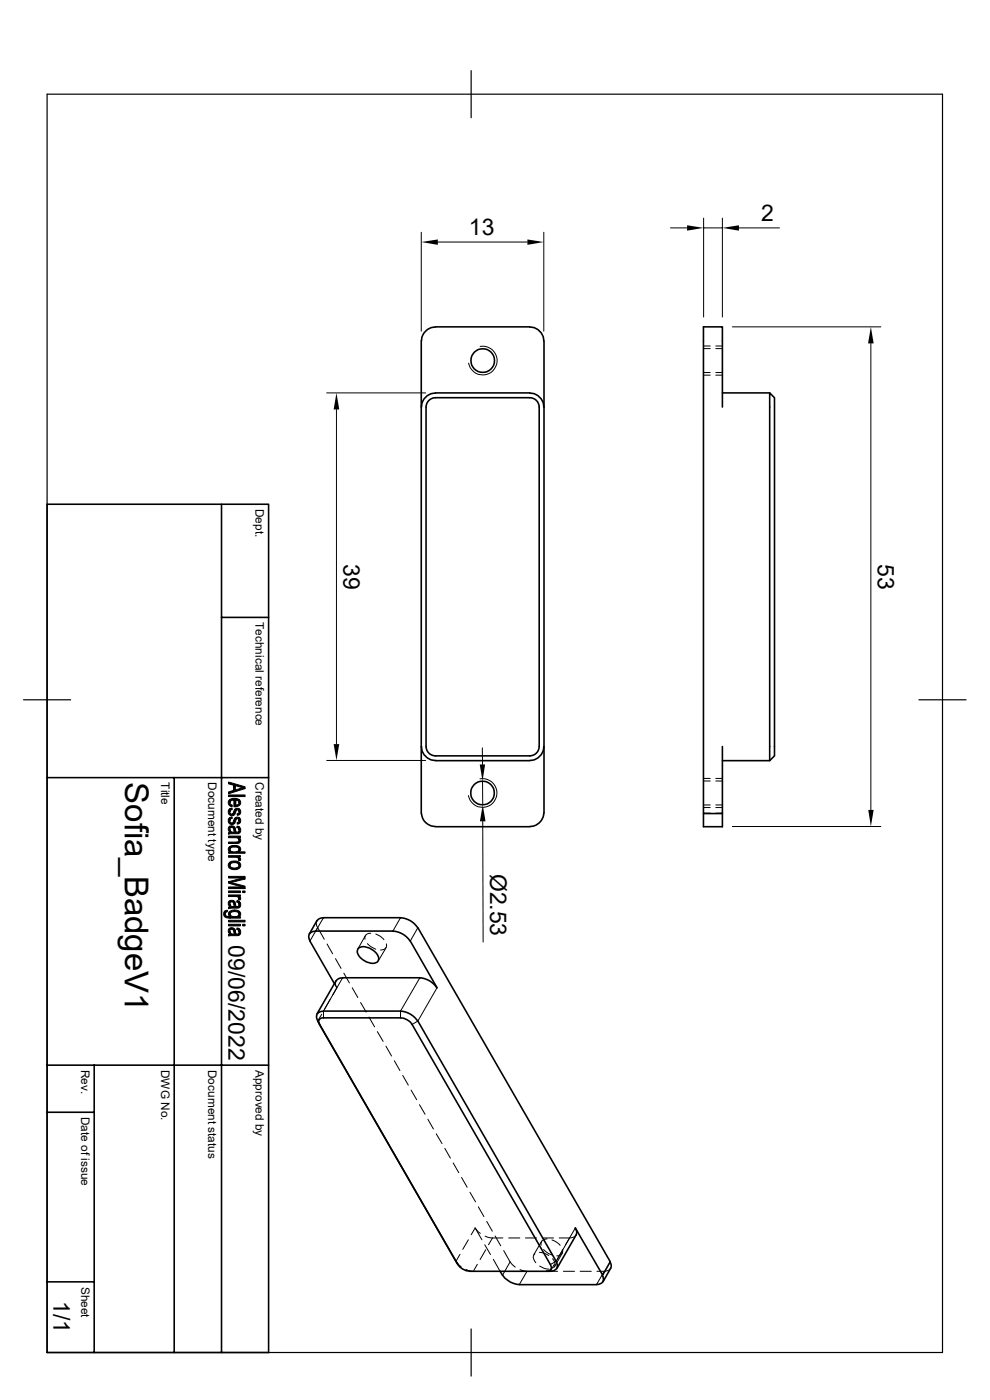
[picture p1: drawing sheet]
<svg xmlns="http://www.w3.org/2000/svg" width="210mm" height="297mm" viewBox="0 0 210 297" stroke-linecap="round" stroke-linejoin="round" font-family="sans-serif">
<g fill="none" stroke="#000" stroke-width=".34">
<path d="M89.4 72.3v100.3M92.4 69.3h20M92.4 69.4a3 3 0 0 0-3 2.9M112.4 69.4a3 3 0 0 1 3 2.9M115.4 72.3v100.2M91 85l.6-.5 .8-.1h20a2.02 2.02 0 0 1 2 2v72a2.02 2.02 0 0 1-2 2h-20a2.02 2.02 0 0 1-2-2v-72l.2-.8zM92.4 83.4h20M92.4 83.4a3 3 0 0 0-3 3M112.4 83.4a3 3 0 0 1 3 3M153.2 86.4v-17.1h-4v103.3h4v-14.2M153.2 83.4h10.1M10 107h47v179.9h-47z"/>
<path d="M47 107v179.9M47 131h10M89.4 158.4a3 3 0 0 0 3 2.9M115.4 158.4a3 3 0 0 1-3 2.9M10 165h47M37 165v121.9M89.4 172.6a2.97 2.97 0 0 0 3 2.7M92.4 161.4h20M92.4 175.4h20M115.4 172.5a2.96 2.96 0 0 1-3 2.8M149.2 172.6v2.8h4v-2.8M153.2 161.4h10.1v-78l1 1v74v2l-1 1"/>
<path d="M68.6 194.7l-.8 .2-.4 .3-1.8 3M68.6 194.7h16.4M85 194.7a4.7 4.7 0 0 1 3.6 2.1l40.9 70.9-1.7 2.8-5.8-10 .3 .8-.1 .7-4 7.1M87 199.6a4.5 4.5 0 0 0-3.6-2l-16.4-.1a1.28 1.28 0 0 0-1.4 .7 1.28 1.28 0 0 0 .2 1.4l5.2 9.1M87 199.6l5.7 9.9M67.4 216.6l29.7 51.7M67.4 216.6a1.25 1.25 0 0 1-.1-1.5 1.25 1.25 0 0 1 1.3-.6h16.4a4.7 4.7 0 0 1 3.6 2.1l29.4 51M71.3 208.1l-4.1 7M72.7 207.5l-.8 .1-.6 .5M72.7 207.4h16.4M76.1 201.1a3.3 3.3 0 0 1 4.2 2.2 1.34 1.34 0 0 1-2.1 .9 3 3 0 0 1-2.4-2.6zM85 215.9h-16.4a.84 .84 0 0 0-.9 .4 .84 .84 0 0 0 .1 1"/>
<path d="M85 215.9a3.1 3.1 0 0 1 2.4 1.4l29.4 51a.84 .84 0 0 1 .1 1 .84 .84 0 0 1-.9 .4M89 207.5a4.5 4.5 0 0 1 3.7 2.1M10 236h10M10 226h47M20 226v60.9M10 271.9h10M96.7 267.6a3.6 3.6 0 0 0 2.9 2.1h17.2a1.25 1.25 0 0 0 1.3-.6 1.25 1.25 0 0 0-.2-1.5M106.1 269.7l.5 .9M106.6 270.6a4.6 4.6 0 0 0 3.6 1.9M110.2 272.5h16.3M127.8 270.6a1.22 1.22 0 0 1 0 1.4 1.22 1.22 0 0 1-1.3 .5M129.4 267.7l.3 .7-.1 .5-1.7 3"/>
<circle cx="102.4" cy="76.5" r="2.51"/>
<circle cx="102.4" cy="168.2" r="2.51"/>
</g>
<g fill="none" stroke="#000" stroke-width=".21">
<path d="M89.4 49.3v21M92.9 51.4h19M115.4 49.3v21M142.2 48.3h3.6M149.3 46.3v21M149.3 48.3h3.9M153.2 46.3v21M156.8 48.3h8.6M101.9 73.5a3 3 0 0 1 3.5 2.4 3 3 0 0 1-2.5 3.6 3 3 0 0 1-3.5-2.5M149.2 79h1.5M149.2 74h1.5M149.2 79.6h1.5"/>
<path d="M149.2 73.4h1.5M151.8 79h1.4M151.8 74h1.4M151.8 79.6h1.4M151.8 73.4h1.4M155.4 69.3h31.5M184.7 72.9v98.9M69.3 83.4h21M71.4 86.9v71M102.3 158.7l.1 3.5M69.3 161.3h21M101.8 165.2a3 3 0 0 1 3.6 2.5 3 3 0 0 1-2.5 3.5 3 3 0 0 1-3.5-2.4"/>
<path d="M102.4 165.7v5M102.4 174.2l.1 25.7M149.2 172.5h1.5M149.2 170.8h1.5M149.2 165.7h1.5M149.2 171.3h1.5M149.2 165.1h1.5M151.8 172.5h1.4M151.8 170.8h1.4M151.8 165.7h1.4M151.8 171.3h1.4M151.8 165.1h1.4"/>
<path d="M155.4 175.3h31.5M67.2 195.3a1.45 1.45 0 0 0 .2 1.5l1.4 2.5M68.6 194.7l-2.9 4.9M77.5 198.5l-1.6 2.8M78.7 198a1.03 1.03 0 0 0-1.3 1.3M79.7 198.2l.9 .4 .8 .7M85 194.7l-1.6 2.8M88.6 196.8l-1.6 2.8M68.2 215.2l-.8 1.4 .4 .7M69.4 200.3l1.2 2.1M70 212l-1.2 2.1M71 208.7l.5 .8"/>
<path d="M71.2 203.4l1.1 2M71.3 208.1a1.45 1.45 0 0 0 .2 1.4M71.5 209.5l-.9 1.5M72.7 207.4l-4.1 7.1v1.4M72.9 206.5l1.2 2M74.7 209.5l1.2 2.1M76.5 212.7l1.2 2M77.9 200.2l.7 .6 1.1 .6M78.3 215.8l1.2 2M80.1 218.9l1.2 2M81.9 201l-1.6 2.8M82 200.2a1.04 1.04 0 0 1-1.3 1.3"/>
<path d="M89.1 207.4l-4.1 7.1v1.4M92.7 209.5l-4.1 7.1-1.2 .7M81.9 222l1.2 2M83.7 225l1.1 2.1M85.4 228.1l1.2 2.1M87.2 231.3l1.2 2M89 234.4l1.2 2M90.8 237.4l1.1 2.1M92.5 240.5l1.3 2.1M94.4 243.6l1.1 2.1M96.1 246.7l1.2 2.1M97.9 249.8l1.2 2.1"/>
<path d="M99.7 252.9l1.2 2.1M101.5 256l1.2 2.1M103.3 259.1l1.1 2.1M96.7 267.6l1.1 1.1M96.7 267.6l.4 .7M97.6 266.1l-.9 1.5M99.4 263l-1.2 2M100.8 260.5l1.1 1.2M100.8 260.5l-.9 1.5M100.8 260.5l1.4 2.5M101.3 268.2l-.9 1.5-1.6-.4M102.8 264.1l1.3 2"/>
<path d="M102.9 262.3l1.6 .3M103 265.1l-1.1 2.1M104.5 262.6l-.9 1.5M104.5 262.6h2.2M104.6 267.2l1.5 2.5M105 262.2l1.2 2.1M106.8 265.3l1.4 2.4M107.9 262.6h2.4M108.2 267.7l1.1 1.1M108.2 267.7l-1.6 2.9M110.3 269.4l1.5 .3-1.6 2.8M111.5 262.6h2.3"/>
<path d="M113.5 266a1.26 1.26 0 0 0 .2 1.9M114.4 265.7l.9 .1 1.1 .6M114.5 268.6l.9 .5 1.1 .1M114.9 263.4l-1.7 2.8M115 262.6h2.4M115.3 265.1l1.1 .8 .7 .3M116 262.8a1.04 1.04 0 0 0-1.2 1.4M117.1 263.1l.9 .4 .8 .7M117.2 267l.5 1.1v.5l-.3 .3M117.6 268.2l-.8 1.5h1.5M118.6 262.6h2.2M119.3 265.9l-1.7 2.8"/>
<path d="M119.3 265.1l.1 .3a1.11 1.11 0 0 1-1.3 1M119.4 265.1l-1.2 2.1M119.5 269.7h2.4M120.8 262.6l-.8 1.5M122 260.5l-4 7.1-1.2 .7M122.2 262l-.4 .4-1 .2M123.1 269.7h2.3M128.2 269.7l-1.7 2.8M129.5 269.1l-.3 .4a4 4 0 0 1-2.6 .2"/>
</g>
<circle cx="96.8" cy="267.6" r=".17" fill="#000"/>
<path d="M10 20h189.9v266.9h-189.9zM99.9 15v10M5 148.5h10M194.9 148.5h10M99.9 281.9v10" fill="none" stroke="#000" stroke-width=".25"/>
<g fill="#000" stroke="#000" stroke-width=".21">
<path d="M48.5 168.7h3.5v.3h-3.5z" fill-rule="evenodd"/>
<path d="M48.8 175.9v.7z" fill-rule="evenodd"/>
<path d="M48.7 169.7l.1 .8 .5 .3-.1 .4a.86 .86 0 0 1-.7-.6 .86 .86 0 0 1 .2-.9z" fill-rule="evenodd"/>
<path d="M48.7 171.6l.5-.2 .1 .3-.4 .2-.1 .4z" fill-rule="evenodd"/>
<path d="M48.7 173.5l.5-.2 .1 .3-.4 .2-.1 .3z" fill-rule="evenodd"/>
<path d="M48.5 175.5a.83 .83 0 0 1 1.3 0l-.1 1a.83 .83 0 0 0-.6-.9l-.3 .2-.1 .7-.3-.4z" fill-rule="evenodd"/>
<path d="M50.6 177.7l.1 .5z" fill-rule="evenodd"/>
<path d="M48.8 169.6a1.99 1.99 0 0 1 1.9 0v.7l-.2-.5-.5-.1v1.5h-.4v-1.5l-.6 .2-.2 .4z" fill-rule="evenodd"/>
<path d="M48.6 171.7l.1-.1 .1 .7a.42 .42 0 0 0 .4 .4 .42 .42 0 0 0 .4-.5 .74 .74 0 0 1 1.1-.6v.6a.38 .38 0 0 0-.5-.4 .38 .38 0 0 0-.2 .6 .8 .8 0 0 1-1.1 .6 .8 .8 0 0 1-.3-1.3z" fill-rule="evenodd"/>
<path d="M48.6 173.6l.1-.1 .1 .6a.42 .42 0 0 0 .4 .5 .42 .42 0 0 0 .4-.6 .78 .78 0 0 1 1.1-.6v.7a.38 .38 0 0 0-.4-.4 .38 .38 0 0 0-.3 .5 .81 .81 0 0 1-1.2 .7 .81 .81 0 0 1-.2-1.3z" fill-rule="evenodd"/>
<path d="M50.3 175.3l.4 .1v.7l-.1-.4-.4-.1z" fill-rule="evenodd"/>
<path d="M48.5 177.4h2.5v.3h-.4v.3l-.4-.3h-1.7z" fill-rule="evenodd"/>
<path d="M50 169.7l.1 1.1 .6-.3v-.9a.87 .87 0 0 1 .3 1.1 .87 .87 0 0 1-1 .5z" fill-rule="evenodd"/>
<path d="M50.7 171.6a.75 .75 0 0 1 .4 .8 .75 .75 0 0 1-.8 .6v-.4l.4-.3z" fill-rule="evenodd"/>
<path d="M50.7 173.4a.75 .75 0 0 1 .4 .9 .75 .75 0 0 1-.8 .5v-.3l.4-.3z" fill-rule="evenodd"/>
<path d="M48.8 176.1l.4 .4h.5l.1-1 .2 .6a.39 .39 0 0 0 .3 .4 .39 .39 0 0 0 .4-.4v-.7a.81 .81 0 0 1 .3 1 .81 .81 0 0 1-.9 .5l-1.6 .1v-.3l.3-.1z" fill-rule="evenodd"/>
<path d="M48.5 178.6h1.9l.3-.2v-.7a.7 .7 0 0 1 .3 1 .7 .7 0 0 1-1 .2h-1.5z" fill-rule="evenodd"/>
<path d="M48.5 165.9l3.5 1v.4l-2.1-.6-.4 1v-1.1l-1-.3z" fill-rule="evenodd"/>
<path d="M48.5 168l1-.3 .4-1v.9l1.6-.5 .5 .2-3.5 1.1z" fill-rule="evenodd"/>
<path d="M47.8 193.3l.5-.2-.1 .4-.3 .1-.1 .3z" fill-rule="evenodd"/>
<path d="M48.5 195.2h3.5v.4h-3.5z" fill-rule="evenodd"/>
<path d="M48.8 191.7v.7z" fill-rule="evenodd"/>
<path d="M48.8 197.6v.6z" fill-rule="evenodd"/>
<path d="M48.6 179.7l.2-.1v1.1l-.4-.4z" fill-rule="evenodd"/>
<path d="M47.6 193.4l.2-.1v.6a.73 .73 0 0 0 1 .5v.4a1.01 1.01 0 0 1-1.3-1.2z" fill-rule="evenodd"/>
<path d="M48.6 191.2a.89 .89 0 0 1 1.2 .1l-.1 1.1v-.2a.82 .82 0 0 0-.6-.9l-.3 .3-.1 .7a.81 .81 0 0 1-.1-1.1z" fill-rule="evenodd"/>
<path d="M48.6 197a.89 .89 0 0 1 1.2 .1l-.1 1a.76 .76 0 0 0-.7-.9l-.2 .2-.1 .7a.81 .81 0 0 1-.1-1.1z" fill-rule="evenodd"/>
<path d="M48.8 182.9l.7-.2 .9 .1 .3 .1v.7a1.12 1.12 0 0 0-1.7-.4l-.2 .4z" fill-rule="evenodd"/>
<path d="M50.3 191.1l.4 .1v.7l-.1-.4-.4-.1z" fill-rule="evenodd"/>
<path d="M50.3 196.8l.4 .2v.7l-.1-.3-.4-.2z" fill-rule="evenodd"/>
<path d="M48.6 193.5a1.94 1.94 0 0 1 2.2-.2l-.1 .6a1.1 1.1 0 0 0-1.9 0v.9v-.4l-.3-.4z" fill-rule="evenodd"/>
<path d="M48.5 189h2.5v.4h-2.5z" fill-rule="evenodd"/>
<path d="M48.5 196.1h2.5v.3h-2.5z" fill-rule="evenodd"/>
<path d="M48.5 181.5h2.5v.3h-.4v.4l-.3-.3h-1.8z" fill-rule="evenodd"/>
<path d="M48.5 189.9h2.5v.3h-.4v.3l-.4-.3h-1.7z" fill-rule="evenodd"/>
<path d="M48.8 193.9a1.19 1.19 0 0 0 1.8 .2l.1 .4h.3v.3h-2.2z" fill-rule="evenodd"/>
<path d="M48.8 179.6l.8-.2a1.01 1.01 0 0 1 1.4 1l-.3 .3v-.5a1.26 1.26 0 0 0-1.9-.2v.2z" fill-rule="evenodd"/>
<path d="M50.6 181.8l.5 .4-.2 .4-.4-.1z" fill-rule="evenodd"/>
<path d="M48.7 183l.1 .6a1.13 1.13 0 0 0 1.9 0v-.7a.89 .89 0 0 1 .3 1.1 .89 .89 0 0 1-1 .5 1.1 1.1 0 0 1-1.5-1.2z" fill-rule="evenodd"/>
<path d="M50.6 190.2l.5 .3-.2 .4-.4-.1z" fill-rule="evenodd"/>
<path d="M48.8 191.9l.4 .4 .5 .1 .1-1.1 .2 .5a.41 .41 0 0 0 .2 .6 .41 .41 0 0 0 .5-.5v-.7a.81 .81 0 0 1 .3 1 .81 .81 0 0 1-.9 .5l-1.6 .1v-.4h.3z" fill-rule="evenodd"/>
<path d="M50.8 193.3a.67 .67 0 0 1-.1 1.2z" fill-rule="evenodd"/>
<path d="M48.8 197.8l.3 .3 .6 .1 .1-1.1 .2 .6a.39 .39 0 0 0 .3 .5 .39 .39 0 0 0 .4-.5v-.7a.81 .81 0 0 1 .3 1 .81 .81 0 0 1-.9 .5l-1.6 .1v-.4h.3z" fill-rule="evenodd"/>
<path d="M48.5 188.2h2.9l.6 .3h-3.5z" fill-rule="evenodd"/>
<path d="M48.5 185.9h3.5v.6l-.6-.2h-2.9z" fill-rule="evenodd"/>
<path d="M51.5 189h.5v.4h-.5z" fill-rule="evenodd"/>
<path d="M51.5 196.1h.5v.3h-.5z" fill-rule="evenodd"/>
<path d="M48.8 180.3a1.24 1.24 0 0 0 1.9-.1v.5h1.3v.3h-3.5v-.3h.3z" fill-rule="evenodd"/>
<path d="M48.5 187.1l3.5 .9v.5l-.6-.3-2.9-.8z" fill-rule="evenodd"/>
<path d="M48.5 187.1l2.9-.8 .6 .2-3 .7z" fill-rule="evenodd"/>
</g>
<path d="M89.4 51.4l3.5-.6v1.1zM111.9 50.8l3.5 .6-3.5 .5zM145.8 47.8l3.5 .5-3.5 .6zM153.2 48.3l3.6-.5v1.1zM184.7 69.3l.6 3.6h-1.2zM71.4 83.4l.6 3.5h-1.2zM70.8 157.9h1.2l-.6 3.4zM101.8 162.2h1.1l-.5 3.5zM102.4 170.7l.6 3.5h-1.2zM184.2 171.8h1.1l-.6 3.5z" fill="#000"/>
<text font-size="7" x="26.5" y="165.9" transform="rotate(90 26.5 165.9)">Sofia_BadgeV1</text>
<g font-size="4.9">
<text x="161.5" y="46.9">2</text>
<text x="99.5" y="49.9">13</text>
<text x="72.9" y="119.6" transform="rotate(90 72.9 119.6)">39</text>
<text x="186.2" y="119.6" transform="rotate(90 186.2 119.6)">53</text>
<text x="104" y="185.3" transform="rotate(90 104 185.3)">Ø2.53</text>
<text x="48.5" y="200.5" transform="rotate(90 48.5 200.5)">09/06/2022</text>
<text x="11.3" y="276.1" transform="rotate(90 11.3 276.1)">1/1</text>
</g>
<g font-size="2.5">
<text x="54.2" y="108" transform="rotate(90 54.2 108)">Dept.</text>
<text x="54.2" y="132" transform="rotate(90 54.2 132)">Technical reference</text>
<text x="34.2" y="165.9" transform="rotate(90 34.2 165.9)">Title</text>
<text x="44.2" y="165.9" transform="rotate(90 44.2 165.9)">Document type</text>
<text x="54.2" y="165.9" transform="rotate(90 54.2 165.9)">Created by</text>
<text x="17.2" y="227" transform="rotate(90 17.2 227)">Rev.</text>
<text x="34.2" y="226.9" transform="rotate(90 34.2 226.9)">DWG No.</text>
<text x="44.2" y="226.9" transform="rotate(90 44.2 226.9)">Document status</text>
<text x="54.2" y="226.9" transform="rotate(90 54.2 226.9)">Approved by</text>
<text x="17.2" y="236.9" transform="rotate(90 17.2 236.9)">Date of issue</text>
<text x="17.2" y="273" transform="rotate(90 17.2 273)">Sheet</text>
</g>
</svg>
